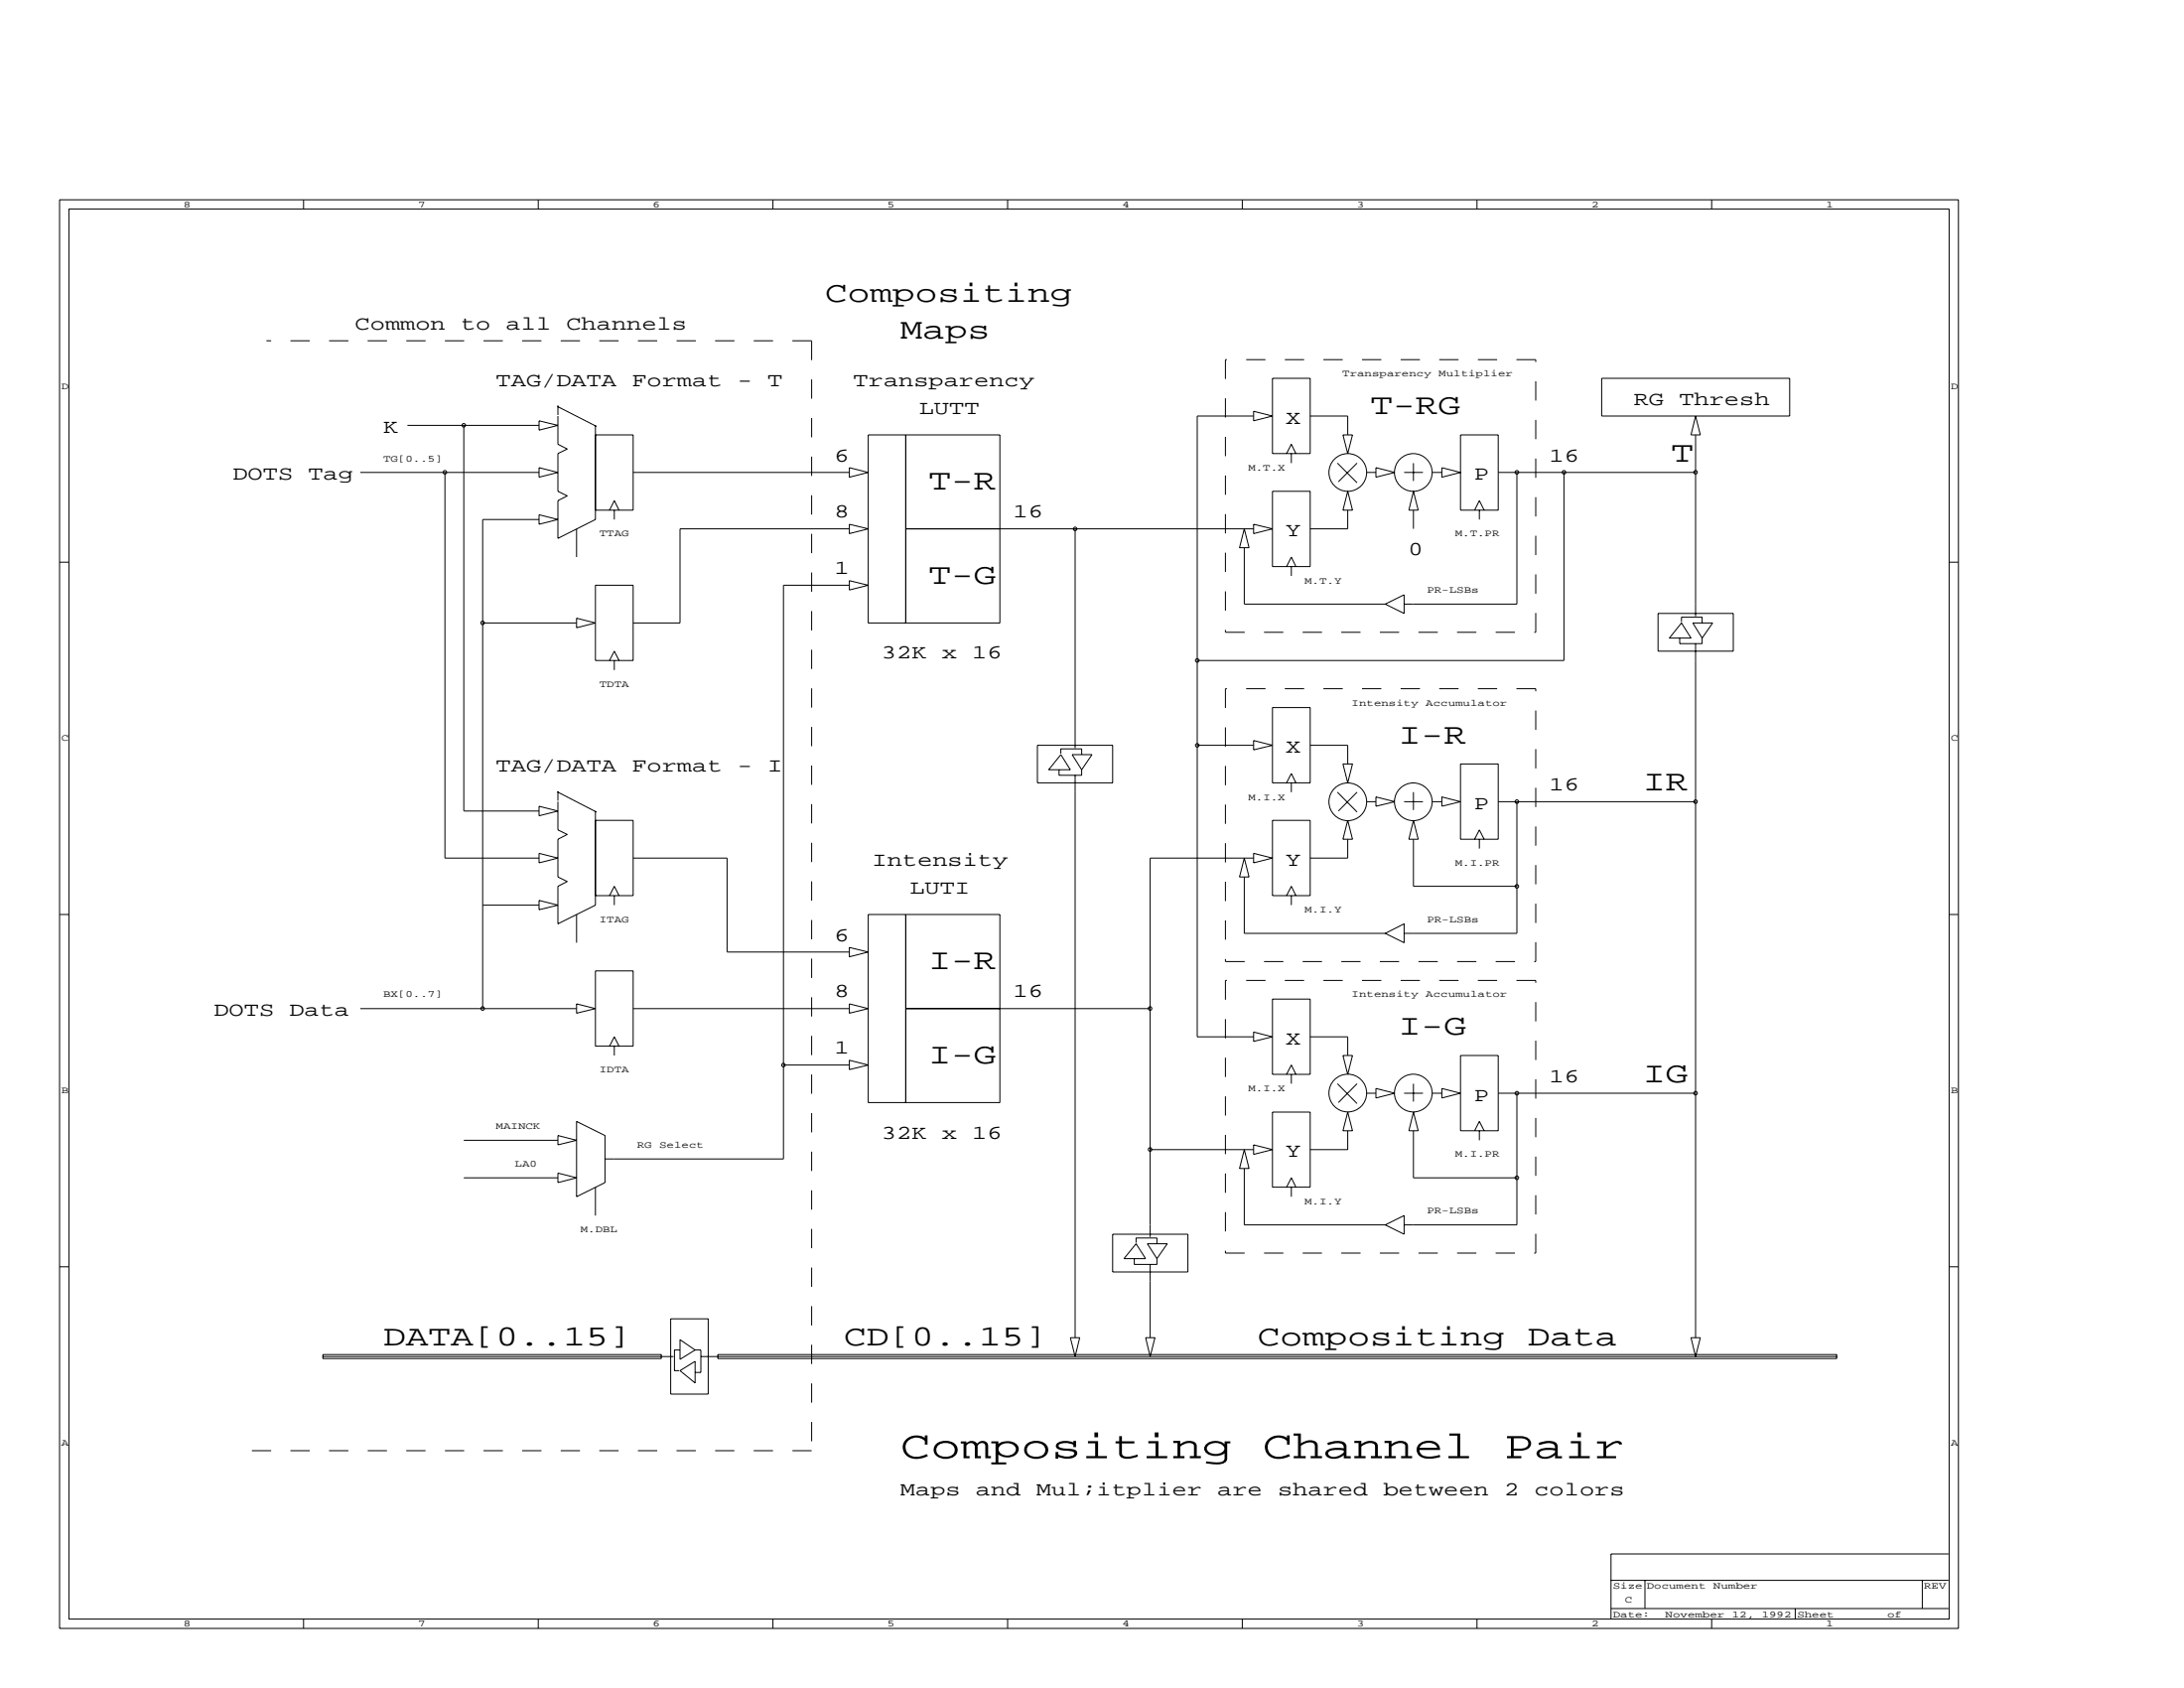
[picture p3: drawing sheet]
<svg xmlns="http://www.w3.org/2000/svg" width="279mm" height="216mm" viewBox="0 0 279 216" stroke-linecap="round" stroke-linejoin="round" font-family="sans-serif">
<g fill="none" stroke="#000" stroke-width=".13">
<path d="M7.6 25.6h242.9v182.7h-242.9zM8.8 26.7h240.6v180.4h-240.6zM38.8 25.6v1.1M68.9 25.6v1.1M98.9 25.6v1.1M128.9 25.6v1.1M158.9 25.6v1.1M189 25.6v1.1M219 25.6v1.1M52.1 54.4h16.9M59.3 54.4v49.3h9.7M69 53.8l2.4 .6-2.4 .6z"/>
<path d="M69 59.8l2.4 .6-2.4 .6zM71.4 51.9v1.2M71.4 53.2v3.6l1.2 .6-1.2 .6v4.8l1.2 .6-1.2 .6v4.9l4.8-2.5v-12M71.4 52l4.9 2.5M76.2 55.6h4.8v9.7h-4.8M108.7 59.8l2.4 .6-2.4 .6zM111.1 55.6h16.8v24.1h-16.8zM115.9 55.6v24.1M160.4 53.2h-7.2v79.4h7.2M160.4 52.6l2.4 .6-2.4 .6zM162.8 48.4h4.8v9.6h-4.8zM164.6 58l.6-1.2 .6 1.2"/>
<path d="M165.2 58v1.2M167.6 53.2h4.8v2.4M171.1 59.2l2.5 2.5M171.8 55.6h1.2l-.6 2.4zM173.6 59.2l-2.4 2.4M176 59.8l2.4 .6-2.4 .6zM180.8 59.2v2.3M184.5 59.8l2.3 .6-2.3 .6zM186.8 55.6h4.9v9.7h-4.9zM204.9 48.4h24.1v4.8h-24.1zM216.9 53.2l.6 2.4h-1.2zM216.9 55.6v23.2"/>
<path d="M7.6 71.9h1.2M46.1 60.4h22.9M56.9 60.4v49.4h12.1M61.7 79.7h12.1M69 65.8l2.4 .6-2.4 .7zM69 66.4h-7.3v62.6M73.8 67.6v3.6M73.8 79.1l2.4 .6-2.4 .6zM76.2 74.9h4.8v9.6h-4.8zM78 65.3l.6-1.3 .6 1.3M78.6 65.3v1.1M81 60.4h27.7"/>
<path d="M108.7 67.6h-21.7v12.1h-6M108.7 67.1l2.4 .5-2.4 .6zM108.7 74.3l2.4 .6-2.4 .6zM108.7 74.9h-8.5v73.3h-22.8M115.9 67.6h44.5M137.5 67.6v28.1M159.2 67.6l.6 2.5h-1.2zM159.2 70.1v7.2h18M160.4 67.1l2.4 .5-2.4 .6zM162.8 62.8h4.8v9.7h-4.8zM164.6 72.5l.6-1.3 .6 1.3M165.2 72.5v1.2"/>
<path d="M172.4 62.8l.6 2.5h-1.2zM172.4 65.3v2.3h-4.8M174.8 60.4h1.2M177.2 77.3l2.4-1.2v2.4zM179.6 60.4h2.4M180.8 65.3v2.3M180.8 62.8l.6 2.5h-1.2zM183.2 60.4h1.3M188.6 65.3l.7-1.3 .6 1.3M189.3 65.3v1.1M191.7 60.4h25.2M194.1 60.4v16.9h-14.5"/>
<path d="M200.1 60.4v24.1h-46.9M212.1 78.5h9.6v4.8h-9.6zM215.1 79.7l1.2 1.9h-2.7zM215.1 79.6v-.7h2.7v.8M216.6 79.7h2.5l-1.3 1.9zM249.4 71.9h1.1M78 84.5l.6-1.2 .6 1.2M78.6 84.5v1.2M132.7 95.3h9.6v4.8h-9.6zM135.5 98.5v.7h2.9v-.7M135.7 96.5l1.2 2h-2.7zM135.7 96.4v-.6h2.7v.7"/>
<path d="M137.2 96.5h2.5l-1.3 2zM137.5 99.2v71.9M153.2 95.3h7.2M160.4 94.7l2.4 .6-2.4 .6zM162.8 90.5h4.8v9.6h-4.8zM167.6 95.3h4.8v2.4M171.8 97.7h1.2l-.6 2.4zM186.8 97.7h4.9v9.6h-4.9zM214.9 81.6v.7h2.9v-.7M216.9 82.3v88.8M7.6 117h1.2M61.7 115.8h7.3"/>
<path d="M69 103.1l2.4 .6-2.4 .6zM69 109.1l2.4 .7-2.4 .6zM69 115.2l2.4 .6-2.4 .6zM71.4 101.2v1.2M71.4 102.5v3.6l1.2 .6-1.2 .6v4.9l1.2 .6-1.2 .6v4.8l4.8-2.4v-12.1M71.4 101.3l4.9 2.6M73.8 117v3.6M76.2 104.9h4.8v9.7h-4.8M78 114.6l.6-1.2 .6 1.2M78.6 114.6v1.2M81 109.8h12v12h15.7M111.1 117h16.8v24h-16.8z"/>
<path d="M115.9 117v24M159.2 109.8l.6 2.4h-1.2zM159.2 112.2v7.2h18M160.4 109.1l2.4 .7-2.4 .6zM160.4 109.8h-13.3v48.4M162.8 104.9h4.8v9.7h-4.8zM164.6 114.6l.6-1.2 .6 1.2M164.6 100.1l.6-1.2 .6 1.2M165.2 100.1v1.2M165.2 114.6v1.2M171.1 101.3l2.5 2.6M172.4 104.9l.6 2.4h-1.2z"/>
<path d="M172.4 107.3v2.5h-4.8M173.6 101.3l-2.4 2.4M174.8 102.5h1.2M176 101.9l2.4 .6-2.4 .6zM177.2 119.4l2.4-1.2v2.4zM179.6 102.5h2.4M180.8 101.3v2.3M180.8 107.3v6.1h13.3M180.8 104.9l.6 2.4h-1.2zM183.2 102.5h1.3M184.5 101.9l2.3 .6-2.3 .6zM188.6 107.3l.7-1.2 .6 1.2"/>
<path d="M189.3 107.3v1.2M191.7 102.5h25.2M194.1 102.5v16.9h-14.5M249.4 117h1.1M46.1 129h27.7M73.8 128.4l2.4 .6-2.4 .6zM76.2 124.2h4.8v9.6h-4.8zM78 133.8l.6-1.2 .6 1.2M78.6 133.8v1.2M81 129h27.7M100.2 136.2h8.5M108.7 121.2l2.4 .6-2.4 .6z"/>
<path d="M108.7 128.4l2.4 .6-2.4 .6zM108.7 135.6l2.4 .6-2.4 .6zM115.9 129h31.2M160.4 132l2.4 .6-2.4 .6zM162.8 127.8h4.8v9.6h-4.8zM164.6 137.4l.6-1.2 .6 1.2M165.2 137.4v1.2M167.6 132.6h4.8v2.4M171.1 138.6l2.5 2.5M171.8 135h1.2l-.6 2.4zM173.6 138.6l-2.4 2.4M174.8 139.8h1.2"/>
<path d="M176 139.2l2.4 .6-2.4 .6zM179.6 139.8h2.4M180.8 138.6v2.3M183.2 139.8h1.3M184.5 139.2l2.3 .6-2.3 .6zM186.8 135h4.9v9.6h-4.9zM191.7 139.8h25.2M194.1 139.8v16.9h-14.5M59.3 150.6h12.1M59.3 145.8h12.1M71.4 145.2l2.4 .6-2.4 .6zM71.4 150l2.4 .6-2.4 .7z"/>
<path d="M73.8 143.4l3.6 1.8v6.1l-3.6 1.8zM76.2 151.8v3.7M142.3 157.9h9.7v4.8h-9.7zM145.3 159.1l1.3 1.9h-2.8zM145.3 159v-.7h2.7v.8M146.8 159.1h2.5l-1.3 1.9zM147.1 147h13.3M159.2 149.5v7.2h18M159.2 147l.6 2.5h-1.2zM160.4 146.4l2.4 .6-2.4 .7zM162.8 142.2h4.8v9.6h-4.8zM164.6 151.8l.6-1.2 .6 1.2"/>
<path d="M165.2 151.8v1.3M172.4 142.2l.6 2.4h-1.2zM172.4 144.6v2.4h-4.8M177.2 156.7l2.4-1.2v2.4zM180.8 144.6v6h13.3M180.8 142.2l.6 2.4h-1.2zM188.6 144.6l.7-1.2 .6 1.2M189.3 144.6v1.2M7.6 162h1.2M41.3 173.5h44.9M41.3 173.3h43.3v.5h-43.3zM85.8 168.7h4.8v9.6h-4.8z"/>
<path d="M87 175.3l1.9-1.2v2.8zM87 171.3l1.9 1.4-1.9 1.2zM87 172.7h-.7v2.6h.6M88.9 172.7h.8v2.8h-.8M89.7 173.5h145.3M91.8 173.3h143.2v.5h-143.2zM136.9 171.1h1.2l-.6 2.4zM145.1 161v.7h2.9v-.7M146.6 171.1h1.2l-.7 2.4zM147.1 161.7v9.4M216.3 171.1h1.2l-.6 2.4zM249.4 162h1.1"/>
<path d="M249.3 198.8h-43.2v8.3M38.8 207.1v1.2M68.9 207.1v1.2M98.9 207.1v1.2M128.9 207.1v1.2M158.9 207.1v1.2M189 207.1v1.2M206.1 205.7h43.2M206.1 202.1h43.2M210.4 202.1v3.6M219 207.1v1.2M229.7 205.7v1.4"/>
<path d="M245.9 202.1v3.6"/>
<circle cx="59.3" cy="54.4" r=".23"/>
<circle cx="56.9" cy="60.4" r=".23"/>
<circle cx="61.7" cy="79.7" r=".23"/>
<circle cx="137.5" cy="67.6" r=".23"/>
<circle cx="172.4" cy="60.4" r="2.41"/>
<circle cx="180.8" cy="60.4" r="2.41"/>
<circle cx="194.1" cy="60.4" r=".23"/>
<circle cx="200.1" cy="60.4" r=".23"/>
<circle cx="216.9" cy="60.4" r=".23"/>
<circle cx="153.2" cy="84.5" r=".23"/>
<circle cx="153.2" cy="95.3" r=".23"/>
<circle cx="172.4" cy="102.6" r="2.41"/>
<circle cx="180.8" cy="102.6" r="2.41"/>
<circle cx="194.1" cy="102.5" r=".23"/>
<circle cx="194.1" cy="113.4" r=".23"/>
<circle cx="216.9" cy="102.5" r=".23"/>
<circle cx="61.7" cy="129" r=".23"/>
<circle cx="100.2" cy="136.2" r=".23"/>
<circle cx="147.1" cy="129" r=".23"/>
<circle cx="172.4" cy="139.8" r="2.41"/>
<circle cx="180.8" cy="139.8" r="2.41"/>
<circle cx="194.1" cy="139.8" r=".23"/>
<circle cx="216.9" cy="139.8" r=".23"/>
<circle cx="147.1" cy="147" r=".23"/>
<circle cx="194.1" cy="150.6" r=".23"/>
</g>
<g fill="none" stroke="#000" stroke-width=".13" stroke-dasharray="2.5" stroke-linecap="butt">
<path d="M103.8 43.6h-69.7M103.8 43.6v141.9M156.8 46v34.9M196.5 46h-39.7M156.8 80.9h39.7M156.8 88.1v34.9M196.5 80.9v-34.9M196.5 88.1h-39.7M156.8 123h39.7M156.8 125.4v34.9M196.5 123v-34.9M196.5 125.4h-39.7"/>
<path d="M156.8 160.3h39.7M196.5 160.3v-34.9M103.8 185.5h-72.1"/>
</g>
<g font-size="5">
<text x="115.2" y="186.5">Compositing</text>
<text x="161.5" y="186.5">Channel</text>
<text x="192.4" y="186.5">Pair</text>
</g>
<g font-size="3.7">
<text x="105.6" y="38.6">Compositing</text>
<text x="115.2" y="43.4">Maps</text>
<text x="175.3" y="53">T-RG</text>
<text x="213.8" y="59">T</text>
<text x="118.8" y="62.6">T-R</text>
<text x="118.8" y="74.6">T-G</text>
<text x="178.9" y="95.1">I-R</text>
<text x="210.2" y="101.1">IR</text>
<text x="118.8" y="124">I-R</text>
<text x="118.8" y="136">I-G</text>
<text x="178.9" y="132.4">I-G</text>
<text x="210.2" y="138.4">IG</text>
<text x="49" y="172.1">DATA[0..15]</text>
<text x="108" y="172.1">CD[0..15]</text>
<text x="160.9" y="172.1">Compositing</text>
<text x="195.4" y="172.1">Data</text>
</g>
<g font-size="2.5">
<text x="45.4" y="42.2">Common</text>
<text x="58.9" y="42.2">to</text>
<text x="64.7" y="42.2">all</text>
<text x="72.4" y="42.2">Channels</text>
<text x="63.4" y="49.4">TAG/DATA</text>
<text x="80.8" y="49.4">Format</text>
<text x="94.3" y="49.4">-</text>
<text x="98.2" y="49.4">T</text>
<text x="109.2" y="49.4">Transparency</text>
<text x="117.6" y="53">LUTT</text>
<text x="209" y="51.8">RG</text>
<text x="214.8" y="51.8">Thresh</text>
<text x="49" y="55.4">K</text>
<text x="106.8" y="59">6</text>
<text x="164.5" y="54.2">X</text>
<text x="198.2" y="59">16</text>
<text x="29.8" y="61.4">DOTS</text>
<text x="39.4" y="61.4">Tag</text>
<text x="188.6" y="61.4">P</text>
<text x="106.8" y="66.2">8</text>
<text x="129.6" y="66.2">16</text>
<text x="164.5" y="68.6">Y</text>
<text x="180.1" y="71">0</text>
<text x="106.8" y="73.4">1</text>
<text x="112.8" y="84.3">32K</text>
<text x="120.5" y="84.3">x</text>
<text x="124.4" y="84.3">16</text>
<text x="63.4" y="98.7">TAG/DATA</text>
<text x="80.8" y="98.7">Format</text>
<text x="94.3" y="98.7">-</text>
<text x="98.2" y="98.7">I</text>
<text x="164.5" y="96.3">X</text>
<text x="198.2" y="101.1">16</text>
<text x="188.6" y="103.5">P</text>
<text x="111.6" y="110.7">Intensity</text>
<text x="164.5" y="110.7">Y</text>
<text x="116.4" y="114.3">LUTI</text>
<text x="106.8" y="120.3">6</text>
<text x="27.4" y="130">DOTS</text>
<text x="37" y="130">Data</text>
<text x="106.8" y="127.6">8</text>
<text x="129.6" y="127.6">16</text>
<text x="106.8" y="134.8">1</text>
<text x="164.5" y="133.6">X</text>
<text x="188.6" y="140.8">P</text>
<text x="198.2" y="138.4">16</text>
<text x="112.8" y="145.6">32K</text>
<text x="120.5" y="145.6">x</text>
<text x="124.4" y="145.6">16</text>
<text x="164.5" y="148">Y</text>
<text x="115.2" y="191.3">Maps</text>
<text x="124.8" y="191.3">and</text>
<text x="132.6" y="191.3">Mul;itplier</text>
<text x="155.7" y="191.3">are</text>
<text x="163.4" y="191.3">shared</text>
<text x="177" y="191.3">between</text>
<text x="192.4" y="191.3">2</text>
<text x="196.3" y="191.3">colors</text>
</g>
<g font-size="1.2">
<text x="23.5" y="26.5">8</text>
<text x="53.5" y="26.5">7</text>
<text x="83.5" y="26.5">6</text>
<text x="113.5" y="26.5">5</text>
<text x="143.6" y="26.5">4</text>
<text x="173.6" y="26.5">3</text>
<text x="203.6" y="26.5">2</text>
<text x="233.6" y="26.5">1</text>
<text x="7.8" y="49.7">D</text>
<text x="171.7" y="48.2">Transparency</text>
<text x="184.1" y="48.2">Multiplier</text>
<text x="249.6" y="49.7">D</text>
<text x="49" y="59">TG[0..5]</text>
<text x="159.7" y="60.2">M.T.X</text>
<text x="76.7" y="68.6">TTAG</text>
<text x="186.2" y="68.6">M.T.PR</text>
<text x="166.9" y="74.6">M.T.Y</text>
<text x="182.5" y="75.8">PR-LSBs</text>
<text x="76.7" y="87.9">TDTA</text>
<text x="7.8" y="94.8">C</text>
<text x="172.9" y="90.3">Intensity</text>
<text x="182.4" y="90.3">Accumulator</text>
<text x="249.6" y="94.8">C</text>
<text x="159.7" y="102.3">M.I.X</text>
<text x="186.2" y="110.7">M.I.PR</text>
<text x="76.7" y="117.9">ITAG</text>
<text x="166.9" y="116.7">M.I.Y</text>
<text x="182.5" y="117.9">PR-LSBs</text>
<text x="49" y="127.6">BX[0..7]</text>
<text x="172.9" y="127.6">Intensity</text>
<text x="182.4" y="127.6">Accumulator</text>
<text x="76.7" y="137.2">IDTA</text>
<text x="7.8" y="139.9">B</text>
<text x="159.7" y="139.6">M.I.X</text>
<text x="249.6" y="139.9">B</text>
<text x="63.4" y="144.4">MAINCK</text>
<text x="65.9" y="149.2">LA0</text>
<text x="81.5" y="146.8">RG</text>
<text x="84.4" y="146.8">Select</text>
<text x="186.2" y="148">M.I.PR</text>
<text x="166.9" y="154">M.I.Y</text>
<text x="182.5" y="155.2">PR-LSBs</text>
<text x="74.3" y="157.6">M.DBL</text>
<text x="7.8" y="184.9">A</text>
<text x="249.6" y="184.9">A</text>
<text x="206.3" y="203.2">Size Document</text>
<text x="219.2" y="203.2">Number</text>
<text x="246.1" y="203.2">REV</text>
<text x="23.5" y="208.1">8</text>
<text x="53.5" y="208.1">7</text>
<text x="83.5" y="208.1">6</text>
<text x="113.5" y="208.1">5</text>
<text x="143.6" y="208.1">4</text>
<text x="173.6" y="208.1">3</text>
<text x="203.6" y="208.1">2</text>
<text x="206.3" y="206.8">Date:</text>
<text x="207.9" y="205">C</text>
<text x="213.1" y="206.8">November</text>
<text x="221.6" y="206.8">12,</text>
<text x="225.4" y="206.8">1992 Sheet</text>
<text x="233.6" y="208.1">1</text>
<text x="241.4" y="206.8">of</text>
</g>
</svg>
